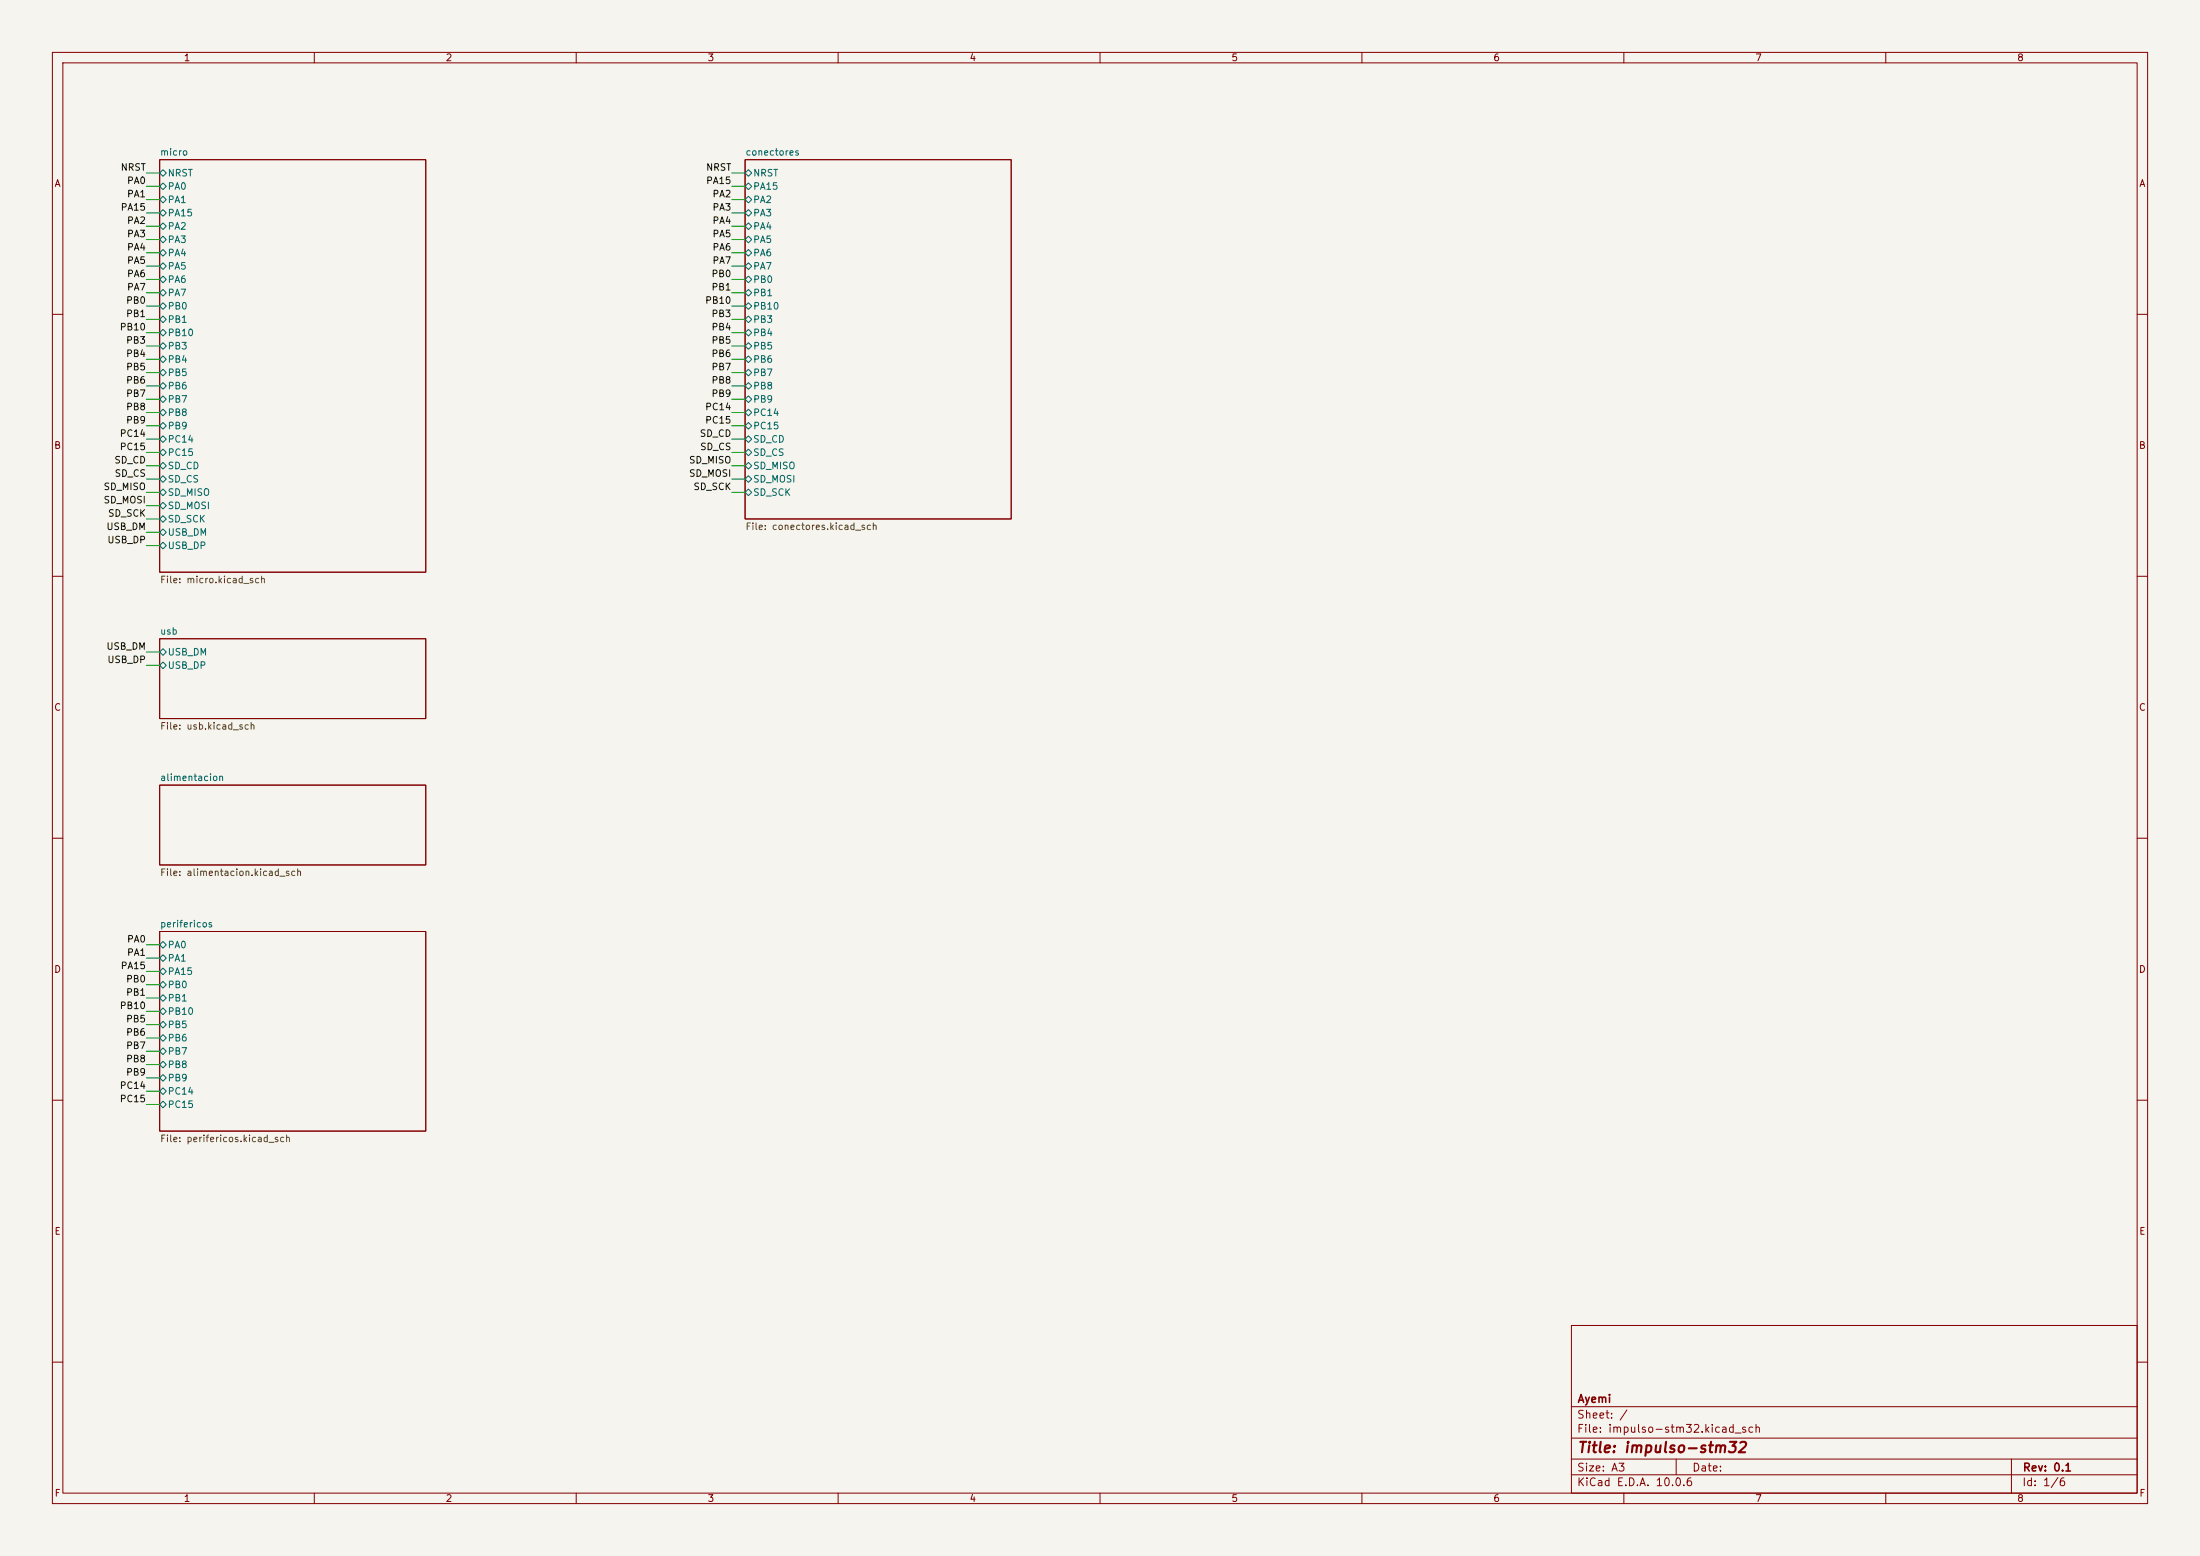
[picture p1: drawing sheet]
(kicad_sch (version 20260306) (generator "eeschema") (generator_version "10.0") (paper "A3") (title_block (title "impulso-stm32") (company "Ayemi") (rev "0.1")) (lib_symbols) (wire (pts (xy 30.48 33.02) (xy 27.94 33.02)) (stroke (width 0) (type default))) (label "NRST" (at 27.94 33.02 180) (effects (font (size 1.27 1.27)) (justify right bottom))) (wire (pts (xy 30.48 35.56) (xy 27.94 35.56)) (stroke (width 0) (type default))) (label "PA0" (at 27.94 35.56 180) (effects (font (size 1.27 1.27)) (justify right bottom))) (wire (pts (xy 30.48 38.1) (xy 27.94 38.1)) (stroke (width 0) (type default))) (label "PA1" (at 27.94 38.1 180) (effects (font (size 1.27 1.27)) (justify right bottom))) (wire (pts (xy 30.48 40.64) (xy 27.94 40.64)) (stroke (width 0) (type default))) (label "PA15" (at 27.94 40.64 180) (effects (font (size 1.27 1.27)) (justify right bottom))) (wire (pts (xy 30.48 43.18) (xy 27.94 43.18)) (stroke (width 0) (type default))) (label "PA2" (at 27.94 43.18 180) (effects (font (size 1.27 1.27)) (justify right bottom))) (wire (pts (xy 30.48 45.72) (xy 27.94 45.72)) (stroke (width 0) (type default))) (label "PA3" (at 27.94 45.72 180) (effects (font (size 1.27 1.27)) (justify right bottom))) (wire (pts (xy 30.48 48.26) (xy 27.94 48.26)) (stroke (width 0) (type default))) (label "PA4" (at 27.94 48.26 180) (effects (font (size 1.27 1.27)) (justify right bottom))) (wire (pts (xy 30.48 50.8) (xy 27.94 50.8)) (stroke (width 0) (type default))) (label "PA5" (at 27.94 50.8 180) (effects (font (size 1.27 1.27)) (justify right bottom))) (wire (pts (xy 30.48 53.34) (xy 27.94 53.34)) (stroke (width 0) (type default))) (label "PA6" (at 27.94 53.34 180) (effects (font (size 1.27 1.27)) (justify right bottom))) (wire (pts (xy 30.48 55.88) (xy 27.94 55.88)) (stroke (width 0) (type default))) (label "PA7" (at 27.94 55.88 180) (effects (font (size 1.27 1.27)) (justify right bottom))) (wire (pts (xy 30.48 58.42) (xy 27.94 58.42)) (stroke (width 0) (type default))) (label "PB0" (at 27.94 58.42 180) (effects (font (size 1.27 1.27)) (justify right bottom))) (wire (pts (xy 30.48 60.96) (xy 27.94 60.96)) (stroke (width 0) (type default))) (label "PB1" (at 27.94 60.96 180) (effects (font (size 1.27 1.27)) (justify right bottom))) (wire (pts (xy 30.48 63.5) (xy 27.94 63.5)) (stroke (width 0) (type default))) (label "PB10" (at 27.94 63.5 180) (effects (font (size 1.27 1.27)) (justify right bottom))) (wire (pts (xy 30.48 66.04) (xy 27.94 66.04)) (stroke (width 0) (type default))) (label "PB3" (at 27.94 66.04 180) (effects (font (size 1.27 1.27)) (justify right bottom))) (wire (pts (xy 30.48 68.58) (xy 27.94 68.58)) (stroke (width 0) (type default))) (label "PB4" (at 27.94 68.58 180) (effects (font (size 1.27 1.27)) (justify right bottom))) (wire (pts (xy 30.48 71.12) (xy 27.94 71.12)) (stroke (width 0) (type default))) (label "PB5" (at 27.94 71.12 180) (effects (font (size 1.27 1.27)) (justify right bottom))) (wire (pts (xy 30.48 73.66) (xy 27.94 73.66)) (stroke (width 0) (type default))) (label "PB6" (at 27.94 73.66 180) (effects (font (size 1.27 1.27)) (justify right bottom))) (wire (pts (xy 30.48 76.2) (xy 27.94 76.2)) (stroke (width 0) (type default))) (label "PB7" (at 27.94 76.2 180) (effects (font (size 1.27 1.27)) (justify right bottom))) (wire (pts (xy 30.48 78.74) (xy 27.94 78.74)) (stroke (width 0) (type default))) (label "PB8" (at 27.94 78.74 180) (effects (font (size 1.27 1.27)) (justify right bottom))) (wire (pts (xy 30.48 81.28) (xy 27.94 81.28)) (stroke (width 0) (type default))) (label "PB9" (at 27.94 81.28 180) (effects (font (size 1.27 1.27)) (justify right bottom))) (wire (pts (xy 30.48 83.82) (xy 27.94 83.82)) (stroke (width 0) (type default))) (label "PC14" (at 27.94 83.82 180) (effects (font (size 1.27 1.27)) (justify right bottom))) (wire (pts (xy 30.48 86.36) (xy 27.94 86.36)) (stroke (width 0) (type default))) (label "PC15" (at 27.94 86.36 180) (effects (font (size 1.27 1.27)) (justify right bottom))) (wire (pts (xy 30.48 88.9) (xy 27.94 88.9)) (stroke (width 0) (type default))) (label "SD_CD" (at 27.94 88.9 180) (effects (font (size 1.27 1.27)) (justify right bottom))) (wire (pts (xy 30.48 91.44) (xy 27.94 91.44)) (stroke (width 0) (type default))) (label "SD_CS" (at 27.94 91.44 180) (effects (font (size 1.27 1.27)) (justify right bottom))) (wire (pts (xy 30.48 93.98) (xy 27.94 93.98)) (stroke (width 0) (type default))) (label "SD_MISO" (at 27.94 93.98 180) (effects (font (size 1.27 1.27)) (justify right bottom))) (wire (pts (xy 30.48 96.52) (xy 27.94 96.52)) (stroke (width 0) (type default))) (label "SD_MOSI" (at 27.94 96.52 180) (effects (font (size 1.27 1.27)) (justify right bottom))) (wire (pts (xy 30.48 99.06) (xy 27.94 99.06)) (stroke (width 0) (type default))) (label "SD_SCK" (at 27.94 99.06 180) (effects (font (size 1.27 1.27)) (justify right bottom))) (wire (pts (xy 30.48 101.6) (xy 27.94 101.6)) (stroke (width 0) (type default))) (label "USB_DM" (at 27.94 101.6 180) (effects (font (size 1.27 1.27)) (justify right bottom))) (wire (pts (xy 30.48 104.14) (xy 27.94 104.14)) (stroke (width 0) (type default))) (label "USB_DP" (at 27.94 104.14 180) (effects (font (size 1.27 1.27)) (justify right bottom))) (sheet (at 30.48 30.48) (size 50.8 78.74) (exclude_from_sim no) (in_bom yes) (on_board yes) (dnp no) (fields_autoplaced yes) (stroke (width 0.1524) (type solid)) (fill (color 0 0 0 0)) (property "Sheetname" "micro" (at 30.48 29.78 0) (effects (font (size 1.27 1.27)) (justify left bottom))) (property "Sheetfile" "micro.kicad_sch" (at 30.48 109.92 0) (effects (font (size 1.27 1.27)) (justify left top))) (pin "NRST" bidirectional (at 30.48 33.02 180) (effects (font (size 1.27 1.27)) (justify left))) (pin "PA0" bidirectional (at 30.48 35.56 180) (effects (font (size 1.27 1.27)) (justify left))) (pin "PA1" bidirectional (at 30.48 38.1 180) (effects (font (size 1.27 1.27)) (justify left))) (pin "PA15" bidirectional (at 30.48 40.64 180) (effects (font (size 1.27 1.27)) (justify left))) (pin "PA2" bidirectional (at 30.48 43.18 180) (effects (font (size 1.27 1.27)) (justify left))) (pin "PA3" bidirectional (at 30.48 45.72 180) (effects (font (size 1.27 1.27)) (justify left))) (pin "PA4" bidirectional (at 30.48 48.26 180) (effects (font (size 1.27 1.27)) (justify left))) (pin "PA5" bidirectional (at 30.48 50.8 180) (effects (font (size 1.27 1.27)) (justify left))) (pin "PA6" bidirectional (at 30.48 53.34 180) (effects (font (size 1.27 1.27)) (justify left))) (pin "PA7" bidirectional (at 30.48 55.88 180) (effects (font (size 1.27 1.27)) (justify left))) (pin "PB0" bidirectional (at 30.48 58.42 180) (effects (font (size 1.27 1.27)) (justify left))) (pin "PB1" bidirectional (at 30.48 60.96 180) (effects (font (size 1.27 1.27)) (justify left))) (pin "PB10" bidirectional (at 30.48 63.5 180) (effects (font (size 1.27 1.27)) (justify left))) (pin "PB3" bidirectional (at 30.48 66.04 180) (effects (font (size 1.27 1.27)) (justify left))) (pin "PB4" bidirectional (at 30.48 68.58 180) (effects (font (size 1.27 1.27)) (justify left))) (pin "PB5" bidirectional (at 30.48 71.12 180) (effects (font (size 1.27 1.27)) (justify left))) (pin "PB6" bidirectional (at 30.48 73.66 180) (effects (font (size 1.27 1.27)) (justify left))) (pin "PB7" bidirectional (at 30.48 76.2 180) (effects (font (size 1.27 1.27)) (justify left))) (pin "PB8" bidirectional (at 30.48 78.74 180) (effects (font (size 1.27 1.27)) (justify left))) (pin "PB9" bidirectional (at 30.48 81.28 180) (effects (font (size 1.27 1.27)) (justify left))) (pin "PC14" bidirectional (at 30.48 83.82 180) (effects (font (size 1.27 1.27)) (justify left))) (pin "PC15" bidirectional (at 30.48 86.36 180) (effects (font (size 1.27 1.27)) (justify left))) (pin "SD_CD" bidirectional (at 30.48 88.9 180) (effects (font (size 1.27 1.27)) (justify left))) (pin "SD_CS" bidirectional (at 30.48 91.44 180) (effects (font (size 1.27 1.27)) (justify left))) (pin "SD_MISO" bidirectional (at 30.48 93.98 180) (effects (font (size 1.27 1.27)) (justify left))) (pin "SD_MOSI" bidirectional (at 30.48 96.52 180) (effects (font (size 1.27 1.27)) (justify left))) (pin "SD_SCK" bidirectional (at 30.48 99.06 180) (effects (font (size 1.27 1.27)) (justify left))) (pin "USB_DM" bidirectional (at 30.48 101.6 180) (effects (font (size 1.27 1.27)) (justify left))) (pin "USB_DP" bidirectional (at 30.48 104.14 180) (effects (font (size 1.27 1.27)) (justify left)))) (wire (pts (xy 30.48 124.46) (xy 27.94 124.46)) (stroke (width 0) (type default))) (label "USB_DM" (at 27.94 124.46 180) (effects (font (size 1.27 1.27)) (justify right bottom))) (wire (pts (xy 30.48 127) (xy 27.94 127)) (stroke (width 0) (type default))) (label "USB_DP" (at 27.94 127 180) (effects (font (size 1.27 1.27)) (justify right bottom))) (sheet (at 30.48 121.92) (size 50.8 15.24) (exclude_from_sim no) (in_bom yes) (on_board yes) (dnp no) (fields_autoplaced yes) (stroke (width 0.1524) (type solid)) (fill (color 0 0 0 0)) (property "Sheetname" "usb" (at 30.48 121.22 0) (effects (font (size 1.27 1.27)) (justify left bottom))) (property "Sheetfile" "usb.kicad_sch" (at 30.48 137.86 0) (effects (font (size 1.27 1.27)) (justify left top))) (pin "USB_DM" bidirectional (at 30.48 124.46 180) (effects (font (size 1.27 1.27)) (justify left))) (pin "USB_DP" bidirectional (at 30.48 127 180) (effects (font (size 1.27 1.27)) (justify left)))) (sheet (at 30.48 149.86) (size 50.8 15.24) (exclude_from_sim no) (in_bom yes) (on_board yes) (dnp no) (fields_autoplaced yes) (stroke (width 0.1524) (type solid)) (fill (color 0 0 0 0)) (property "Sheetname" "alimentacion" (at 30.48 149.16 0) (effects (font (size 1.27 1.27)) (justify left bottom))) (property "Sheetfile" "alimentacion.kicad_sch" (at 30.48 165.8 0) (effects (font (size 1.27 1.27)) (justify left top)))) (wire (pts (xy 30.48 180.34) (xy 27.94 180.34)) (stroke (width 0) (type default))) (label "PA0" (at 27.94 180.34 180) (effects (font (size 1.27 1.27)) (justify right bottom))) (wire (pts (xy 30.48 182.88) (xy 27.94 182.88)) (stroke (width 0) (type default))) (label "PA1" (at 27.94 182.88 180) (effects (font (size 1.27 1.27)) (justify right bottom))) (wire (pts (xy 30.48 185.42) (xy 27.94 185.42)) (stroke (width 0) (type default))) (label "PA15" (at 27.94 185.42 180) (effects (font (size 1.27 1.27)) (justify right bottom))) (wire (pts (xy 30.48 187.96) (xy 27.94 187.96)) (stroke (width 0) (type default))) (label "PB0" (at 27.94 187.96 180) (effects (font (size 1.27 1.27)) (justify right bottom))) (wire (pts (xy 30.48 190.5) (xy 27.94 190.5)) (stroke (width 0) (type default))) (label "PB1" (at 27.94 190.5 180) (effects (font (size 1.27 1.27)) (justify right bottom))) (wire (pts (xy 30.48 193.04) (xy 27.94 193.04)) (stroke (width 0) (type default))) (label "PB10" (at 27.94 193.04 180) (effects (font (size 1.27 1.27)) (justify right bottom))) (wire (pts (xy 30.48 195.58) (xy 27.94 195.58)) (stroke (width 0) (type default))) (label "PB5" (at 27.94 195.58 180) (effects (font (size 1.27 1.27)) (justify right bottom))) (wire (pts (xy 30.48 198.12) (xy 27.94 198.12)) (stroke (width 0) (type default))) (label "PB6" (at 27.94 198.12 180) (effects (font (size 1.27 1.27)) (justify right bottom))) (wire (pts (xy 30.48 200.66) (xy 27.94 200.66)) (stroke (width 0) (type default))) (label "PB7" (at 27.94 200.66 180) (effects (font (size 1.27 1.27)) (justify right bottom))) (wire (pts (xy 30.48 203.2) (xy 27.94 203.2)) (stroke (width 0) (type default))) (label "PB8" (at 27.94 203.2 180) (effects (font (size 1.27 1.27)) (justify right bottom))) (wire (pts (xy 30.48 205.74) (xy 27.94 205.74)) (stroke (width 0) (type default))) (label "PB9" (at 27.94 205.74 180) (effects (font (size 1.27 1.27)) (justify right bottom))) (wire (pts (xy 30.48 208.28) (xy 27.94 208.28)) (stroke (width 0) (type default))) (label "PC14" (at 27.94 208.28 180) (effects (font (size 1.27 1.27)) (justify right bottom))) (wire (pts (xy 30.48 210.82) (xy 27.94 210.82)) (stroke (width 0) (type default))) (label "PC15" (at 27.94 210.82 180) (effects (font (size 1.27 1.27)) (justify right bottom))) (sheet (at 30.48 177.8) (size 50.8 38.1) (exclude_from_sim no) (in_bom yes) (on_board yes) (dnp no) (fields_autoplaced yes) (stroke (width 0.1524) (type solid)) (fill (color 0 0 0 0)) (property "Sheetname" "perifericos" (at 30.48 177.1 0) (effects (font (size 1.27 1.27)) (justify left bottom))) (property "Sheetfile" "perifericos.kicad_sch" (at 30.48 216.6 0) (effects (font (size 1.27 1.27)) (justify left top))) (pin "PA0" bidirectional (at 30.48 180.34 180) (effects (font (size 1.27 1.27)) (justify left))) (pin "PA1" bidirectional (at 30.48 182.88 180) (effects (font (size 1.27 1.27)) (justify left))) (pin "PA15" bidirectional (at 30.48 185.42 180) (effects (font (size 1.27 1.27)) (justify left))) (pin "PB0" bidirectional (at 30.48 187.96 180) (effects (font (size 1.27 1.27)) (justify left))) (pin "PB1" bidirectional (at 30.48 190.5 180) (effects (font (size 1.27 1.27)) (justify left))) (pin "PB10" bidirectional (at 30.48 193.04 180) (effects (font (size 1.27 1.27)) (justify left))) (pin "PB5" bidirectional (at 30.48 195.58 180) (effects (font (size 1.27 1.27)) (justify left))) (pin "PB6" bidirectional (at 30.48 198.12 180) (effects (font (size 1.27 1.27)) (justify left))) (pin "PB7" bidirectional (at 30.48 200.66 180) (effects (font (size 1.27 1.27)) (justify left))) (pin "PB8" bidirectional (at 30.48 203.2 180) (effects (font (size 1.27 1.27)) (justify left))) (pin "PB9" bidirectional (at 30.48 205.74 180) (effects (font (size 1.27 1.27)) (justify left))) (pin "PC14" bidirectional (at 30.48 208.28 180) (effects (font (size 1.27 1.27)) (justify left))) (pin "PC15" bidirectional (at 30.48 210.82 180) (effects (font (size 1.27 1.27)) (justify left)))) (wire (pts (xy 142.24 33.02) (xy 139.7 33.02)) (stroke (width 0) (type default))) (label "NRST" (at 139.7 33.02 180) (effects (font (size 1.27 1.27)) (justify right bottom))) (wire (pts (xy 142.24 35.56) (xy 139.7 35.56)) (stroke (width 0) (type default))) (label "PA15" (at 139.7 35.56 180) (effects (font (size 1.27 1.27)) (justify right bottom))) (wire (pts (xy 142.24 38.1) (xy 139.7 38.1)) (stroke (width 0) (type default))) (label "PA2" (at 139.7 38.1 180) (effects (font (size 1.27 1.27)) (justify right bottom))) (wire (pts (xy 142.24 40.64) (xy 139.7 40.64)) (stroke (width 0) (type default))) (label "PA3" (at 139.7 40.64 180) (effects (font (size 1.27 1.27)) (justify right bottom))) (wire (pts (xy 142.24 43.18) (xy 139.7 43.18)) (stroke (width 0) (type default))) (label "PA4" (at 139.7 43.18 180) (effects (font (size 1.27 1.27)) (justify right bottom))) (wire (pts (xy 142.24 45.72) (xy 139.7 45.72)) (stroke (width 0) (type default))) (label "PA5" (at 139.7 45.72 180) (effects (font (size 1.27 1.27)) (justify right bottom))) (wire (pts (xy 142.24 48.26) (xy 139.7 48.26)) (stroke (width 0) (type default))) (label "PA6" (at 139.7 48.26 180) (effects (font (size 1.27 1.27)) (justify right bottom))) (wire (pts (xy 142.24 50.8) (xy 139.7 50.8)) (stroke (width 0) (type default))) (label "PA7" (at 139.7 50.8 180) (effects (font (size 1.27 1.27)) (justify right bottom))) (wire (pts (xy 142.24 53.34) (xy 139.7 53.34)) (stroke (width 0) (type default))) (label "PB0" (at 139.7 53.34 180) (effects (font (size 1.27 1.27)) (justify right bottom))) (wire (pts (xy 142.24 55.88) (xy 139.7 55.88)) (stroke (width 0) (type default))) (label "PB1" (at 139.7 55.88 180) (effects (font (size 1.27 1.27)) (justify right bottom))) (wire (pts (xy 142.24 58.42) (xy 139.7 58.42)) (stroke (width 0) (type default))) (label "PB10" (at 139.7 58.42 180) (effects (font (size 1.27 1.27)) (justify right bottom))) (wire (pts (xy 142.24 60.96) (xy 139.7 60.96)) (stroke (width 0) (type default))) (label "PB3" (at 139.7 60.96 180) (effects (font (size 1.27 1.27)) (justify right bottom))) (wire (pts (xy 142.24 63.5) (xy 139.7 63.5)) (stroke (width 0) (type default))) (label "PB4" (at 139.7 63.5 180) (effects (font (size 1.27 1.27)) (justify right bottom))) (wire (pts (xy 142.24 66.04) (xy 139.7 66.04)) (stroke (width 0) (type default))) (label "PB5" (at 139.7 66.04 180) (effects (font (size 1.27 1.27)) (justify right bottom))) (wire (pts (xy 142.24 68.58) (xy 139.7 68.58)) (stroke (width 0) (type default))) (label "PB6" (at 139.7 68.58 180) (effects (font (size 1.27 1.27)) (justify right bottom))) (wire (pts (xy 142.24 71.12) (xy 139.7 71.12)) (stroke (width 0) (type default))) (label "PB7" (at 139.7 71.12 180) (effects (font (size 1.27 1.27)) (justify right bottom))) (wire (pts (xy 142.24 73.66) (xy 139.7 73.66)) (stroke (width 0) (type default))) (label "PB8" (at 139.7 73.66 180) (effects (font (size 1.27 1.27)) (justify right bottom))) (wire (pts (xy 142.24 76.2) (xy 139.7 76.2)) (stroke (width 0) (type default))) (label "PB9" (at 139.7 76.2 180) (effects (font (size 1.27 1.27)) (justify right bottom))) (wire (pts (xy 142.24 78.74) (xy 139.7 78.74)) (stroke (width 0) (type default))) (label "PC14" (at 139.7 78.74 180) (effects (font (size 1.27 1.27)) (justify right bottom))) (wire (pts (xy 142.24 81.28) (xy 139.7 81.28)) (stroke (width 0) (type default))) (label "PC15" (at 139.7 81.28 180) (effects (font (size 1.27 1.27)) (justify right bottom))) (wire (pts (xy 142.24 83.82) (xy 139.7 83.82)) (stroke (width 0) (type default))) (label "SD_CD" (at 139.7 83.82 180) (effects (font (size 1.27 1.27)) (justify right bottom))) (wire (pts (xy 142.24 86.36) (xy 139.7 86.36)) (stroke (width 0) (type default))) (label "SD_CS" (at 139.7 86.36 180) (effects (font (size 1.27 1.27)) (justify right bottom))) (wire (pts (xy 142.24 88.9) (xy 139.7 88.9)) (stroke (width 0) (type default))) (label "SD_MISO" (at 139.7 88.9 180) (effects (font (size 1.27 1.27)) (justify right bottom))) (wire (pts (xy 142.24 91.44) (xy 139.7 91.44)) (stroke (width 0) (type default))) (label "SD_MOSI" (at 139.7 91.44 180) (effects (font (size 1.27 1.27)) (justify right bottom))) (wire (pts (xy 142.24 93.98) (xy 139.7 93.98)) (stroke (width 0) (type default))) (label "SD_SCK" (at 139.7 93.98 180) (effects (font (size 1.27 1.27)) (justify right bottom))) (sheet (at 142.24 30.48) (size 50.8 68.58) (exclude_from_sim no) (in_bom yes) (on_board yes) (dnp no) (fields_autoplaced yes) (stroke (width 0.1524) (type solid)) (fill (color 0 0 0 0)) (property "Sheetname" "conectores" (at 142.24 29.78 0) (effects (font (size 1.27 1.27)) (justify left bottom))) (property "Sheetfile" "conectores.kicad_sch" (at 142.24 99.76 0) (effects (font (size 1.27 1.27)) (justify left top))) (pin "NRST" bidirectional (at 142.24 33.02 180) (effects (font (size 1.27 1.27)) (justify left))) (pin "PA15" bidirectional (at 142.24 35.56 180) (effects (font (size 1.27 1.27)) (justify left))) (pin "PA2" bidirectional (at 142.24 38.1 180) (effects (font (size 1.27 1.27)) (justify left))) (pin "PA3" bidirectional (at 142.24 40.64 180) (effects (font (size 1.27 1.27)) (justify left))) (pin "PA4" bidirectional (at 142.24 43.18 180) (effects (font (size 1.27 1.27)) (justify left))) (pin "PA5" bidirectional (at 142.24 45.72 180) (effects (font (size 1.27 1.27)) (justify left))) (pin "PA6" bidirectional (at 142.24 48.26 180) (effects (font (size 1.27 1.27)) (justify left))) (pin "PA7" bidirectional (at 142.24 50.8 180) (effects (font (size 1.27 1.27)) (justify left))) (pin "PB0" bidirectional (at 142.24 53.34 180) (effects (font (size 1.27 1.27)) (justify left))) (pin "PB1" bidirectional (at 142.24 55.88 180) (effects (font (size 1.27 1.27)) (justify left))) (pin "PB10" bidirectional (at 142.24 58.42 180) (effects (font (size 1.27 1.27)) (justify left))) (pin "PB3" bidirectional (at 142.24 60.96 180) (effects (font (size 1.27 1.27)) (justify left))) (pin "PB4" bidirectional (at 142.24 63.5 180) (effects (font (size 1.27 1.27)) (justify left))) (pin "PB5" bidirectional (at 142.24 66.04 180) (effects (font (size 1.27 1.27)) (justify left))) (pin "PB6" bidirectional (at 142.24 68.58 180) (effects (font (size 1.27 1.27)) (justify left))) (pin "PB7" bidirectional (at 142.24 71.12 180) (effects (font (size 1.27 1.27)) (justify left))) (pin "PB8" bidirectional (at 142.24 73.66 180) (effects (font (size 1.27 1.27)) (justify left))) (pin "PB9" bidirectional (at 142.24 76.2 180) (effects (font (size 1.27 1.27)) (justify left))) (pin "PC14" bidirectional (at 142.24 78.74 180) (effects (font (size 1.27 1.27)) (justify left))) (pin "PC15" bidirectional (at 142.24 81.28 180) (effects (font (size 1.27 1.27)) (justify left))) (pin "SD_CD" bidirectional (at 142.24 83.82 180) (effects (font (size 1.27 1.27)) (justify left))) (pin "SD_CS" bidirectional (at 142.24 86.36 180) (effects (font (size 1.27 1.27)) (justify left))) (pin "SD_MISO" bidirectional (at 142.24 88.9 180) (effects (font (size 1.27 1.27)) (justify left))) (pin "SD_MOSI" bidirectional (at 142.24 91.44 180) (effects (font (size 1.27 1.27)) (justify left))) (pin "SD_SCK" bidirectional (at 142.24 93.98 180) (effects (font (size 1.27 1.27)) (justify left)))) (sheet_instances (path "" (page "1"))))
